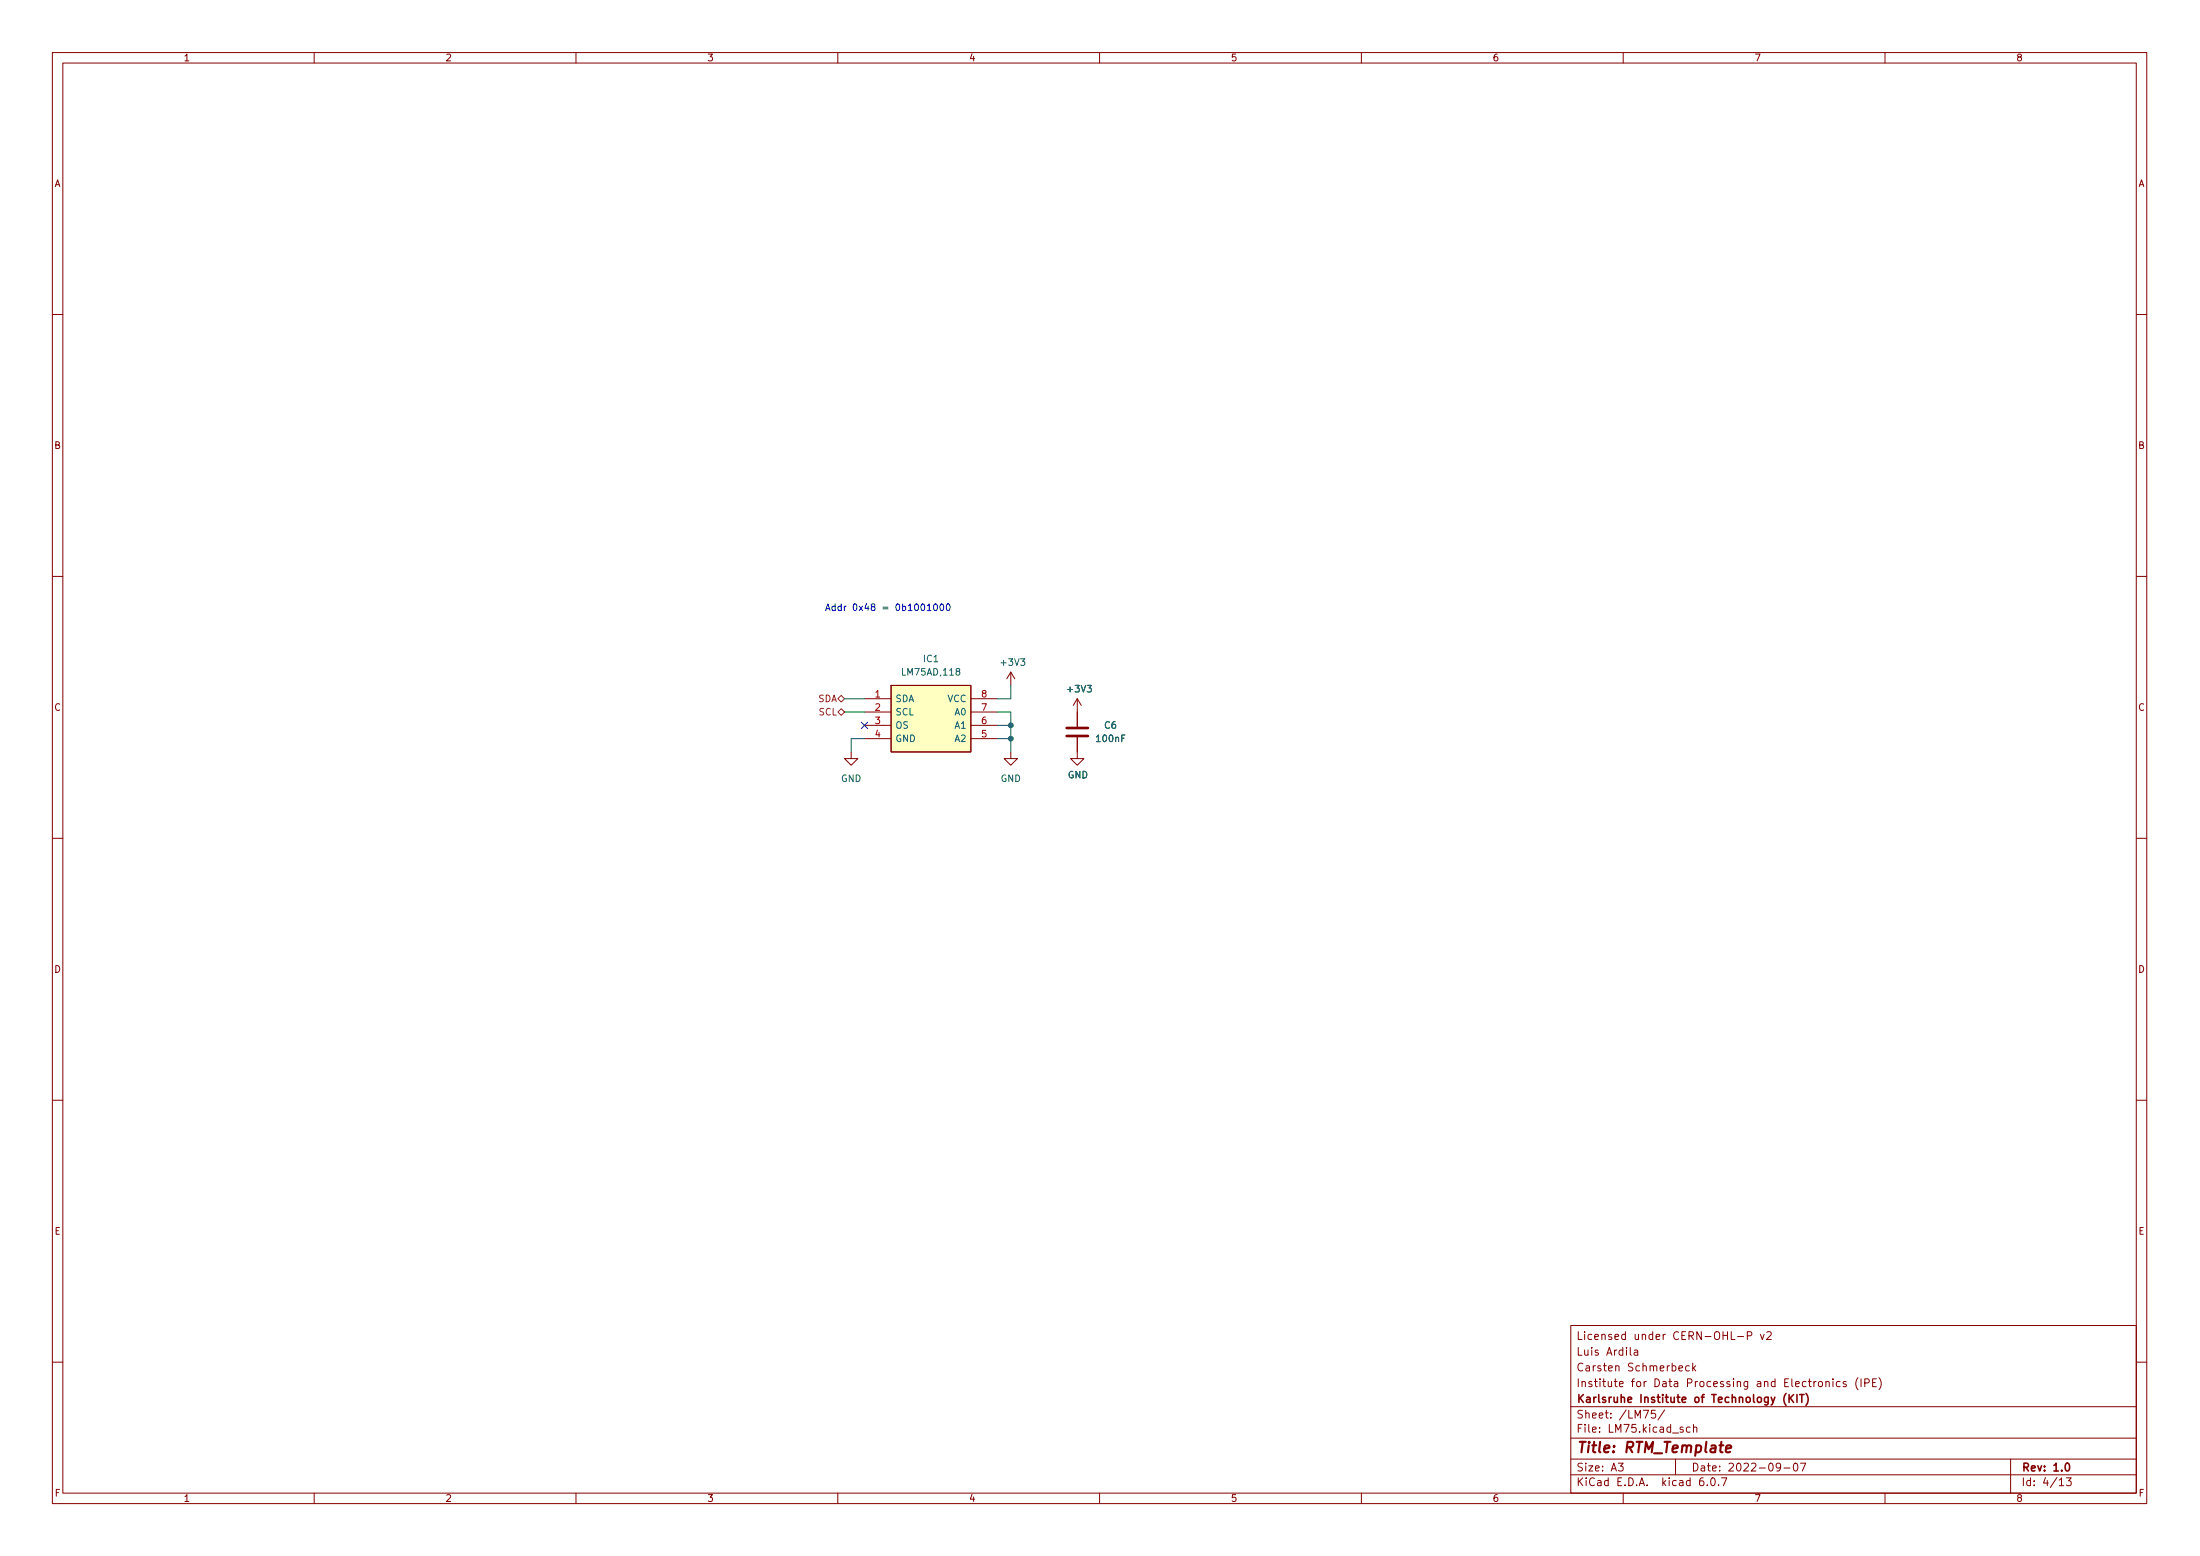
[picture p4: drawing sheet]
<svg xmlns="http://www.w3.org/2000/svg" width="420mm" height="297mm" viewBox="0 0 420 297" stroke-linecap="round" stroke-linejoin="round" font-family="sans-serif">
<g fill="none" stroke="#840000" stroke-width=".19">
<path d="M10 10h400v277h-400zM12 12h396v273h-396zM60 10v2M110 10v2M160 10v2M210 10v2M260 10v2M310 10v2M360 10v2M10 60h2M408 60h2M10 110h2"/>
<path d="M408 110h2M165.1 133.4h5.1M165.1 135.9h5.1M165.1 138.5h5.1M170.2 130.8h15.2v12.7h-15.2zM185.4 133.4h5.1M185.4 135.9h5.1M185.4 138.5h5.1M193 128.3l-.7 1.3M193 128.3v2.5M193 128.3l.8 1.3M205.7 133.4v5.3"/>
<path d="M205.7 133.4l-.7 1.3M205.7 133.4l.8 1.3M162.6 143.5v1.3h1.2l-1.2 1.3-1.3-1.3h1.3M165.1 141h5.1M185.4 141h5.1M193 143.5v1.3h1.3l-1.3 1.3-1.2-1.3h1.2M205.7 140.8v4h1.3l-1.3 1.3-1.2-1.3h1.2M10 160h2M408 160h2M10 210h2M408 210h2M300 253h108v32h-108z"/>
<path d="M311.4 257.2v1.3l.2 .2M312.1 257.8h.6l.1 .9M312.8 258.1h-.5a.29 .29 0 0 0-.2 .3 .29 .29 0 0 0 .2 .3l.5-.1M331.9 255.1h1.1M333.7 255l.7-.1 .2-.2-.1-.3-.2-.2h-.6v1.5M336.2 254.7l.4 1 .3-1M337.4 254.4l.6-.2 .2 .2 .1 .2-.9 1.1h.9M10 260h2M300 278.5h108M300 274.5h108M300 268.5h108M309.1 279.3h.9l-.5 .6 .4 .1v.7l-.2 .1-.6-.1"/>
<path d="M313.9 269.2h1l-.7 1.5M316.1 269.2h-.7v.7l.2-.1 .5 .1 .1 .2-.1 .5-.2 .1-.5-.1M317.9 269.1l-1.3 2M320 278.5v3M320.6 261.2l.8-.1-.1-.3-.4-.1-.3 .2 .1 .7h.6M321.4 272.5l-.3-.1-.2 .2v.2l.5 .2v.3h-.5M322.6 260.8l-.4-.1-.3 .3 .2 .6h.5M322.8 272.5l-.4-.1-.3 .3 .1 .6h.6M323.3 260.2v1.5M323.4 272.6l.2-.2 .4 .1 .1 .9M323.4 271.9v1.5M323.4 261.1l.4 .6"/>
<path d="M323.8 260.7l-.5 .6M340.1 280l-.3 .2h-.3l-.3-.2 .2-.6 .4-.1 .2 .2a.99 .99 0 0 1-.4 1.3h-.2M342.7 279.4l.2-.1a.8 .8 0 0 1 .5 .8 .8 .8 0 0 1-.5 .7 1 1 0 0 1-.2-1.4zM343.8 279.3h1.1l-.7 1.5M347.4 263.8l.4-.1 .3 .3v.4l-.3 .3-.4-.1-.1-.2zM348.7 263.9l.2-.2 .4 .1 .1 .9M348.7 263.7v1M350.1 263.2v.2M350.1 263.7v1M351.4 263.8l-.4-.1-.3 .3 .2 .6h.5M352.6 263.8l-.4-.1-.2 .2 .1 .2 .5 .2v.3h-.6M354.9 263a1.72 1.72 0 0 0 0 2.3"/>
<path d="M355.4 263.2v1.5M356.1 264l.7-.1 .2-.2-.1-.3-.2-.2h-.6v1.5M357.6 263.9h.5M358.4 263.2h-.8v1.5h.8M358.9 263a1.72 1.72 0 0 1 0 2.3M384 278.5v6.5M408 260h2M60 285v2M110 285v2M160 285v2M210 285v2M260 285v2"/>
<path d="M300 281.5h108M310 285v2M325.3 282.1a.59 .59 0 0 0-.7 .7v.5l.1 .2 .4 .1 .3-.1v-.5l-.1-.2-.4-.1-.3 .3M326.1 283.5v.1M326.8 282.3l.3-.2a.8 .8 0 0 1 .5 .8 .8 .8 0 0 1-.5 .7l-.3-.1-.1-.5zM328.2 283.5v.1M328.8 282.1h1l-.7 1.5M340.7 280.2h1.2M360 285v2M393.3 282.5l.4-.4v1.5M393.3 283.6h.8M394.6 282.1h1l-.5 .6 .4 .1v.7l-.2 .1-.7-.1"/>
</g>
<path d="M341.1 266a1.73 1.73 0 0 0 0 2.3M341.7 266.2v1.5M341.9 266.9l.6 .8M342.5 266.2l-.8 .9M343.2 266.2v1.5M343.7 266.2h.8M344.1 266.2v1.5M344.9 266a1.73 1.73 0 0 1 0 2.3M394.6 279.4l.2-.1a.8 .8 0 0 1 .5 .8 .8 .8 0 0 1-.5 .7 1 1 0 0 1-.2-1.4z" fill="none" stroke="#840000" stroke-width=".3"/>
<path d="M329.6 276.6l1-.2v-.4l-.6-.1-.3 .3v.9h.7" fill="none" stroke="#840000" stroke-width=".4"/>
<path d="M203.7 139h4.1M203.7 140.5h4.1" fill="none" stroke="#840000" stroke-width=".51"/>
<path d="M170.2 130.8h15.2v12.7h-15.2z" fill="#ffffc2" stroke="#ffffc2" stroke-width=".19"/>
<path d="M160 135.9l.7-.6 .6 .6-.6 .7zM160.7 132.8l.6 .6-.6 .6-.7-.6z" fill="none" stroke="#725600" stroke-width=".19"/>
<path d="M177.1 115.6l.4-.3v1.3M177.1 116.6h.7M178.4 115.4l.2-.1a.68 .68 0 0 1 .4 .6 .68 .68 0 0 1-.4 .7l-.3-.5zM179.6 115.4l.2-.1a.68 .68 0 0 1 .5 .6 .68 .68 0 0 1-.5 .7l-.3-.5zM180.8 115.4l.2-.1a.68 .68 0 0 1 .5 .6 .68 .68 0 0 1-.5 .7l-.3-.5z" fill="none" stroke="#0000c2" stroke-width=".19"/>
<path d="M161.3 133.4h3.8M161.3 135.9h3.8M190.5 135.9h2.5v7.6M190.5 138.5h2.5M193 130.8v2.6h-2.5M165.1 141h-2.5v2.5M190.5 141h2.5" fill="none" stroke="#009600" stroke-width=".19"/>
<path d="M164.5 137.9l1.2 1.2M165.7 137.9l-1.2 1.2" fill="none" stroke="#000084" stroke-width=".19"/>
<g fill="#009600" stroke="#009600" stroke-width=".19">
<circle cx="193" cy="138.5" r=".46"/>
<circle cx="193" cy="141" r=".46"/>
</g>
<text font-size="2.8" fill="#840000" x="301" y="277.3">Title: RTM_Template</text>
<g font-size="2.1" fill="#840000">
<text x="301" y="255.8">Licensed under CERN-OHL-P v2</text>
<text x="301" y="261.8">Carsten Schmerbeck</text>
<text x="301" y="258.8">Luis Ardila</text>
<text x="301" y="267.8">Karlsruhe Institute of Technology (KIT)</text>
<text x="301" y="264.8">Institute for Data Processing and Electronics (IPE)</text>
<text x="301" y="273.5">File: LM75.kicad_sch</text>
<text x="301" y="270.8">Sheet: /LM75/</text>
<text x="301" y="280.9">Size: A3</text>
<text x="323" y="280.9">Date: 2022-09-07</text>
<text x="386" y="280.9">Rev: 1.0</text>
<text x="301" y="283.7">KiCad E.D.A. kicad 6.0.7</text>
<text x="386" y="283.7">Id: 4/13</text>
</g>
<g font-size="1.8" fill="#840000">
<text x="35" y="11.7">1</text>
<text x="85" y="11.7">2</text>
<text x="135" y="11.7">3</text>
<text x="185" y="11.7">4</text>
<text x="235" y="11.7">5</text>
<text x="285" y="11.7">6</text>
<text x="335" y="11.7">7</text>
<text x="385" y="11.7">8</text>
<text x="10.3" y="35.7">A</text>
<text x="408.3" y="35.7">A</text>
<text x="10.3" y="85.7">B</text>
<text x="408.3" y="85.7">B</text>
<text x="10.3" y="135.7">C</text>
<text x="408.3" y="135.7">C</text>
<text x="10.3" y="185.7">D</text>
<text x="408.3" y="185.7">D</text>
<text x="10.4" y="235.7">E</text>
<text x="408.4" y="235.7">E</text>
<text x="10.4" y="285.7">F</text>
<text x="35" y="286.7">1</text>
<text x="85" y="286.7">2</text>
<text x="135" y="286.7">3</text>
<text x="185" y="286.7">4</text>
<text x="235" y="286.7">5</text>
<text x="285" y="286.7">6</text>
<text x="335" y="286.7">7</text>
<text x="385" y="286.7">8</text>
<text x="408.4" y="285.7">F</text>
</g>
<text font-size="1.8" fill="#0000c2" x="157.5" y="116.6">Addr 0x48 = 0b1001000</text>
<g font-size="1.8" fill="#006464">
<text x="172.5" y="128.9">LM75AD,118</text>
<text x="176.4" y="126.4">IC1</text>
<text x="191.3" y="127.1">+3V3</text>
<text x="170.9" y="134">SDA</text>
<text x="170.9" y="136.6">SCL</text>
<text x="180.9" y="134">VCC</text>
<text x="182.4" y="136.6">A0</text>
<text x="204" y="132.2">+3V3</text>
<text x="170.9" y="139.1">OS</text>
<text x="170.9" y="141.6">GND</text>
<text x="182.4" y="141.6">A2</text>
<text x="182.4" y="139.1">A1</text>
<text x="209.5" y="141.6">100nF</text>
<text x="211" y="139.1">C6</text>
<text x="160.6" y="149.3">GND</text>
<text x="191.1" y="149.3">GND</text>
<text x="203.9" y="148.6">GND</text>
</g>
<g font-size="1.8" fill="#725600">
<text x="156.2" y="134">SDA</text>
<text x="156.4" y="136.6">SCL</text>
</g>
<g font-size="1.8" fill="#a90000">
<text x="167.1" y="133.1">1</text>
<text x="167.1" y="135.7">2</text>
<text x="187.5" y="135.7">7</text>
<text x="187.5" y="133.1">8</text>
<text x="167.1" y="138.2">3</text>
<text x="167.1" y="140.8">4</text>
<text x="187.5" y="140.8">5</text>
<text x="187.5" y="138.2">6</text>
</g>
</svg>
